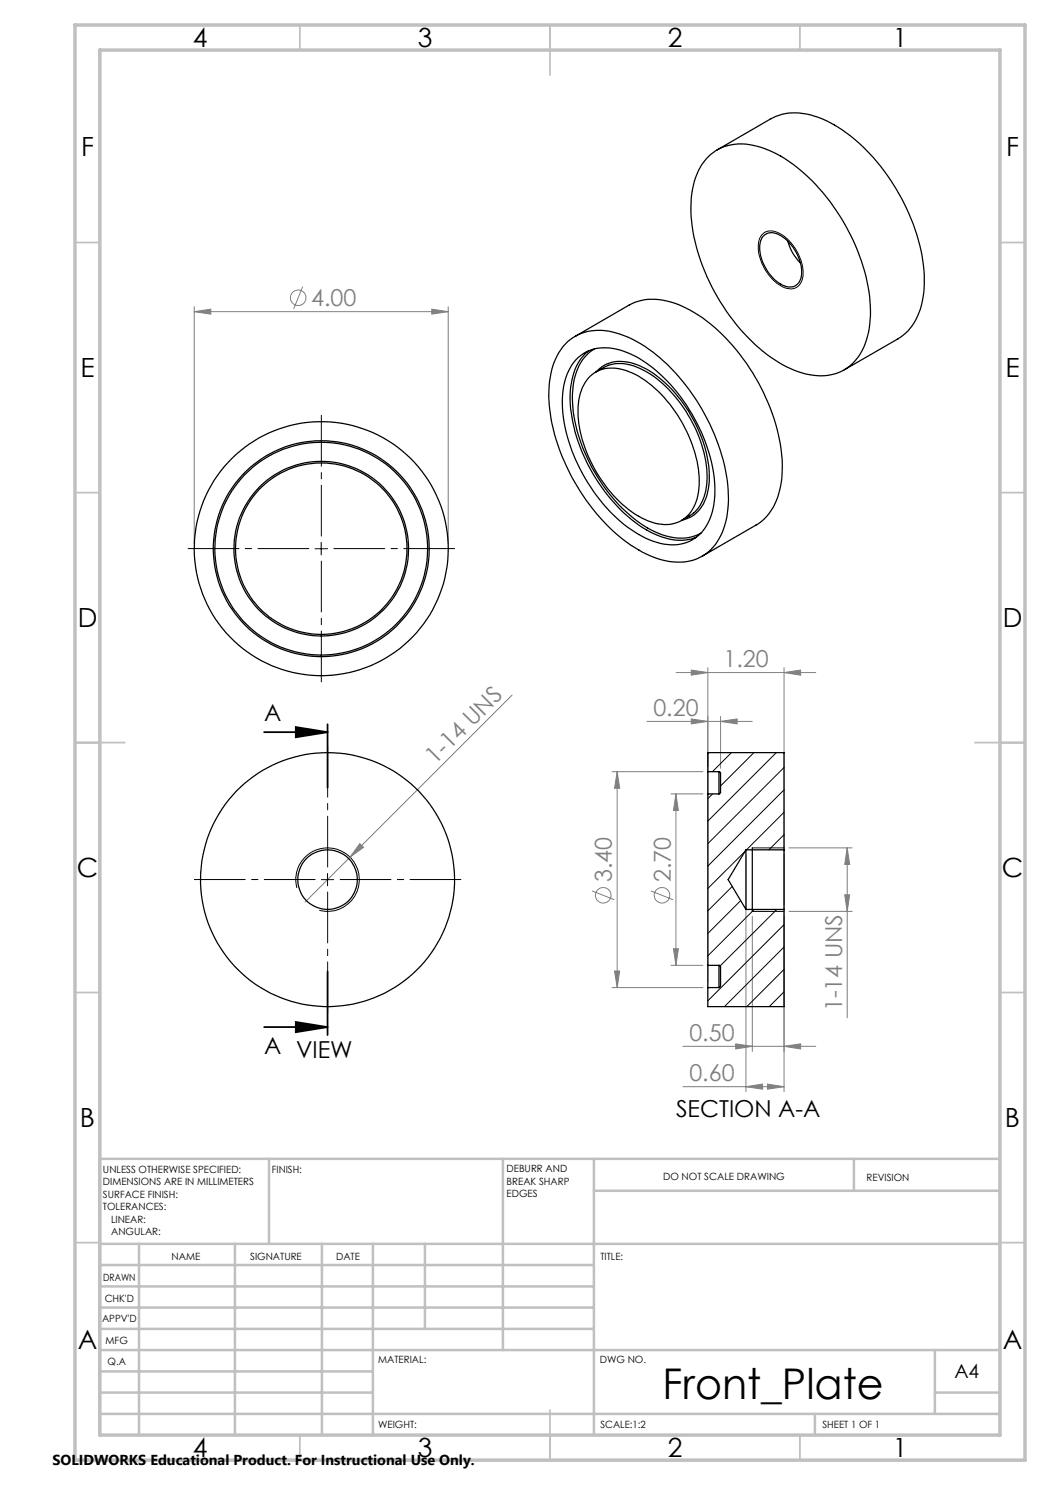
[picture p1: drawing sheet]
<svg xmlns="http://www.w3.org/2000/svg" width="210mm" height="297mm" viewBox="0 0 210 297" stroke-linecap="round" stroke-linejoin="round" font-family="sans-serif">
<g fill="none" stroke="#808080" stroke-width=".2">
<path d="M60.5 57.3l-1.8 4.5M38.8 62.3l3.4-.5v1zM38.8 61.3v47.4M38.8 62.3h50.8M86.4 61.8l3.2 .5-3.2 .5zM89.6 61.3v47.4M102.4 139l-41.4 41.4M135.2 134.5h28M138.3 134l3.3 .5-3.3 .5zM141.6 133.5v63M156.8 134.5l3.3-.5v1zM156.8 133.5v84.8"/>
<path d="M122.4 154.3h18.2M123.4 154.3v43.2M123.4 154.3l.5 3.4h-1zM129.4 144.3h21.1M134.2 158.8h6.4M135.2 158.8v34.3M135.2 158.8l.5 3.3h-1zM138.3 143.8l3.3 .5-3.3 .5zM144.1 144.3l3.3-.5v1zM144.1 143.3v10.4M72 168.7l.7 .8-2.7 1.9zM118.4 178.2l4.5 1.7"/>
<path d="M130.2 178.2l4.4 1.7M149.2 171v47.3M157.8 169.6h12.6M168.9 179h1l-.5 3.3zM169.4 169.6v34M169.4 169.6l.5 3.3h-1zM122.4 197.5h18.2M122.9 194.2h1l-.5 3.3zM134.2 193.1h6.4M134.7 189.8h1l-.5 3.3zM150.5 183.3v27M157.8 182.3h12.6"/>
<path d="M136.6 217.3h20.2M136.6 209.3h26.6M147.1 208.8l3.4 .5-3.4 .5zM149.2 217.3l3.3-.5v1zM153.5 216.8l3.3 .5-3.3 .5zM156.8 209.3l3.3-.5v1z"/>
<circle cx="59.6" cy="59.6" r="1.56"/>
<circle cx="120.7" cy="179.1" r="1.55"/>
<circle cx="132.4" cy="179.1" r="1.56"/>
</g>
<path d="M52.8 146.4h12.7M59.2 145.4l6.3 1-6.3 1.1zM65.5 144.8v12.7M65.5 194.3v12.7M52.8 205.4h12.7M59.2 204.4l6.3 1-6.3 1z" fill="none" stroke="#000" stroke-width=".35"/>
<path d="M152.4 47a2.87 2.87 0 0 1 3.8-.1 9.4 9.4 0 0 1 4.3 8.9 2.53 2.53 0 0 1-3.9 1.6 9.4 9.4 0 0 1-4.8-9.2zM63 109.7h2.5M64.2 108.5v2.5M59.4 177.6a6.4 6.4 0 0 1 5.6-8 6.4 6.4 0 0 1 6.8 6.9 6.4 6.4 0 0 1-7.9 5.6M64.3 175.9h2.4M65.5 174.7v2.5M150.5 169.6h6.3M150.5 182.3h6.3" fill="none" stroke="#000" stroke-width=".2"/>
<path d="M61.8 109.7h-24.2M64.3 107.2v-24.1M64.3 112.2v24.2M66.8 109.7h24.1M63 175.9h-24.1M65.5 173.4v-24.1M65.5 178.4v24.2M68 175.9h24.2" fill="none" stroke="#000" stroke-width=".2" stroke-dasharray="15.2 1.3 1.3 1.3" stroke-dashoffset="5.1"/>
<g fill="none" stroke="#c0c0c0" stroke-width=".35">
<path d="M60 5v5M110 5v10M160 5v5M15 48.5h5M200 48.5h5M15 98.5h5M200 98.5h5M15 148.5h10M195 148.5h10M15 198.5h5M200 198.5h5M15 248.5h5"/>
<path d="M200 248.5h5M60 287v5M110 282v10M160 287v5"/>
</g>
<g fill="none" stroke="#c0c0c0" stroke-width=".5">
<path d="M53.8 231.8v17M100.6 231.8v38.2M118.8 231.8v55.2M118.8 238.2h81.2M170.8 231.8v6.4M200 231.8h-180v55.2M20 248.8h180M20 257.3h98.8M20 253h98.8M27.8 248.8v38.2M47 248.8v38.2M64.4 248.8v38.2"/>
<path d="M74.6 248.8v38.2M85 248.8v17M20 265.8h98.8M20 261.5h98.8M20 278.5h54.6M20 274.3h54.6M20 270h180M187 278.5h13M187 270v12.8M20 282.8h180M163 282.8v4.2"/>
</g>
<path d="M15 5h190v287h-190zM20 10h180v277h-180z" fill="none" stroke="#c0c0c0" stroke-width=".7"/>
<path d="M150.5 169.6v12.7" fill="none" stroke="#000" stroke-width=".25"/>
<path d="M59.2 145.4l6.3 1-6.3 1.1zM59.2 204.4l6.3 1-6.3 1z" fill="#000"/>
<g fill="#808080">
<path d="M72 168.7l.7 .8-2.7 1.9z"/>
<path d="M38.8 62.3l3.4-.5v1zM86.4 61.8l3.2 .5-3.2 .5z"/>
<path d="M138.3 134l3.3 .5-3.3 .5zM156.8 134.5l3.3-.5v1z"/>
<path d="M149.2 217.3l3.3-.5v1zM153.5 216.8l3.3 .5-3.3 .5z"/>
<path d="M156.8 209.3l3.3-.5v1zM147.1 208.8l3.4 .5-3.4 .5zM144.1 144.3l3.3-.5v1zM138.3 143.8l3.3 .5-3.3 .5z"/>
<path d="M134.7 189.8h1l-.5 3.3zM135.2 158.8l.5 3.3h-1zM122.9 194.2h1l-.5 3.3zM123.4 154.3l.5 3.4h-1zM168.9 179h1l-.5 3.3zM169.4 169.6l.5 3.3h-1z"/>
</g>
<g fill="none" stroke="#000" stroke-width=".25">
<path d="M141.7 31.3a10.1 10.1 0 0 1 10.5-1.8 28.7 28.7 0 0 1 13.1 9.9 39.4 39.4 0 0 1 8.8 22.7 14.6 14.6 0 0 1-3.3 10.3 9.8 9.8 0 0 1-10.3 2.2 27.6 27.6 0 0 1-12.5-8.8 40.7 40.7 0 0 1-9.8-22.6 16.5 16.5 0 0 1 2.6-10.9zM143.4 30l10.8-6.3a11.5 11.5 0 0 1 10.3 .1 34.4 34.4 0 0 1 15.3 15 34.5 34.5 0 0 1 4.9 19.8 11.8 11.8 0 0 1-5.1 9.2l-10.8 6.2M152.5 47.3a2.79 2.79 0 0 1 4 .1 8.9 8.9 0 0 1 3.8 7.8 2.38 2.38 0 0 1-3.8 1.8 9 9 0 0 1-4.5-8.3zM157.6 48.2a9.7 9.7 0 0 0 2.5 4.4M113.5 68.4a10.3 10.3 0 0 1 10.6-1.5 29.1 29.1 0 0 1 13.1 10.2 40 40 0 0 1 8.4 20.9 15.8 15.8 0 0 1-3 11.4 9.6 9.6 0 0 1-10.1 2.6 28.1 28.1 0 0 1-13.9-10.2 39.4 39.4 0 0 1-8.9-22.7 15.6 15.6 0 0 1 2.9-9.7zM115 67.3l10.8-6.3a10.8 10.8 0 0 1 9.1-.4 31.8 31.8 0 0 1 15 13.1 37.3 37.3 0 0 1 6.6 19.9 13.7 13.7 0 0 1-4 10.5l-1.1 .8-11 6.4M115.1 72a8.3 8.3 0 0 1 9-2 25.1 25.1 0 0 1 12 9.3 32.8 32.8 0 0 1 6.9 19.2 11.2 11.2 0 0 1-3.6 8.8 8.8 8.8 0 0 1-8.7 1 28.2 28.2 0 0 1-13.6-12.6 28.9 28.9 0 0 1-4.4-18.1 10.8 10.8 0 0 1 2.4-5.6zM117.7 75.6a6.7 6.7 0 0 1 7.4-1.5 20.9 20.9 0 0 1 9.9 8.2 25.6 25.6 0 0 1 4.8 14.7 8.2 8.2 0 0 1-3.7 7.2 8.8 8.8 0 0 1-8.4-.9 26.7 26.7 0 0 1-12.1-21 9.9 9.9 0 0 1 2.1-6.7zM117.8 70.2a10 10 0 0 0-3.7 7.3 30.4 30.4 0 0 0 5.6 19.1 27.4 27.4 0 0 0 12.5 10.7 9.7 9.7 0 0 0 7.1 .2M118.9 69.8a9.5 9.5 0 0 0-4.3 7.5 29.1 29.1 0 0 0 4.9 18.1 28.4 28.4 0 0 0 12.2 11.3 9.4 9.4 0 0 0 8.5-.1M119.2 74.4l1.5-.9a7.9 7.9 0 0 1 7.9 .5 25.9 25.9 0 0 1 11.1 13.1 18.4 18.4 0 0 1 1.1 12.3 6.5 6.5 0 0 1-2.9 3.8l-1.6 .9M119.3 74.3a6.7 6.7 0 0 1 7.3-1.6 21.2 21.2 0 0 1 10.6 8.8 23.9 23.9 0 0 1 4.5 16.2 7 7 0 0 1-5.3 6.3"/>
<path d="M141.6 154.3v4.5M141.6 154.3v-3.8h15.2v19.5M141.6 158.8v34.3M141.6 158.8h2.2M141.6 154.3h2.2M143.8 154.3l.3 .3v3.9l-.3 .3M143.8 154.3v4.5M149.2 170v11.9M149.2 170h7.6M149.2 170l-3.6 5.9 3.6 6M156.8 170v11.9M141.6 193.1v4.4"/>
<path d="M141.6 197.5h2.2M141.6 193.1h2.2M143.8 193.1l.3 .2v4l-.3 .2M143.8 193.1v4.4M149.2 181.9h7.6M156.8 181.9v19.4h-15.2v-3.8"/>
<circle cx="64.2" cy="109.7" r="21.6"/>
<circle cx="64.3" cy="109.7" r="17.2"/>
<circle cx="64.3" cy="109.7" r="21.3"/>
<circle cx="64.3" cy="109.7" r="25.4"/>
<circle cx="64.3" cy="109.7" r="17.5"/>
<circle cx="65.5" cy="175.9" r="25.4"/>
<circle cx="65.5" cy="175.9" r="6"/>
</g>
<g fill="none" stroke="#000" stroke-width=".2">
<path d="M141.8 150.5l-.2 .2M142.5 158.8l-.9 .9M146.3 150.5l-3.8 3.8M150.8 150.5l-6.7 6.7M155.3 150.5l-13.7 13.7M156.8 153.5l-15.2 15.2M156.8 158l-15.2 15.2M146.4 177.3l-4.8 4.9M149 170.2l-7.4 7.5M156.8 162.5l-7.5 7.5M156.8 166.9l-3 3.1M148.1 180.1l-6.5 6.6"/>
<path d="M150.8 181.9l-9.2 9.3M155.4 181.9l-11.4 11.3M156.8 184.9l-15.2 15.3M156.8 189.4l-11.9 11.9M156.8 193.9l-7.4 7.4M156.8 198.4l-3 2.9"/>
</g>
<text font-size="8.5" x="132.5" y="279.7">Front_Plate</text>
<g font-size="5.3">
<text x="38.5" y="9.5">4</text>
<text x="83.5" y="9.5">3</text>
<text x="133.6" y="9.5">2</text>
<text x="178.6" y="9.5">1</text>
<text x="16.2" y="31.2">F</text>
<text x="201.2" y="31.2">F</text>
<text x="16.1" y="75.5">E</text>
<text x="201.1" y="75.5">E</text>
<text x="15.5" y="125.5">D</text>
<text x="200.5" y="125.5">D</text>
<text x="15.4" y="175.5">C</text>
<text x="200.4" y="175.5">C</text>
<text x="16" y="225.5">B</text>
<text x="201" y="225.5">B</text>
<text x="15.5" y="269.8">A</text>
<text x="200.5" y="269.8">A</text>
<text x="38.5" y="291.5">4</text>
<text x="83.5" y="291.5">3</text>
<text x="133.6" y="291.5">2</text>
<text x="178.6" y="291.5">1</text>
</g>
<g font-size="4.7" fill="#808080">
<text x="62.2" y="61.3">4.00</text>
<text x="144.7" y="133.5">1.20</text>
<text x="130.7" y="143.3">0.20</text>
<text x="87" y="153" transform="rotate(-45 87 153)">1-14 UNS</text>
<text x="122.4" y="176.5" transform="rotate(-90 122.4 176.5)">3.40</text>
<text x="134.1" y="176.5" transform="rotate(-90 134.1 176.5)">2.70</text>
<text x="168.4" y="202.3" transform="rotate(-90 168.4 202.3)">1-14 UNS</text>
<text x="137.9" y="208.2">0.50</text>
<text x="137.9" y="216.3">0.60</text>
</g>
<g font-size="4.7">
<text x="52.8" y="144.3">A</text>
<text x="52.8" y="210.8">A VIEW</text>
<text x="135.2" y="223.3">SECTION A-A</text>
</g>
<text font-size="3.9" x="190.9" y="275.5">A4</text>
<text font-size="2.9" x="10.5" y="292.9">SOLIDWORKS Educational Product. For Instructional Use Only.</text>
<g font-size="2">
<text x="20.6" y="234.6">UNLESS OTHERWISE SPECIFIED:</text>
<text x="20.6" y="237.1">DIMENSIONS ARE IN MILLIMETERS</text>
<text x="20.6" y="239.6">SURFACE FINISH:</text>
<text x="54.4" y="234.6">FINISH:</text>
<text x="101.3" y="234.5">DEBURR AND</text>
<text x="101.3" y="237">BREAK SHARP</text>
<text x="101.3" y="239.5">EDGES</text>
<text x="132.6" y="236">DO NOT SCALE DRAWING</text>
<text x="173.3" y="236.2">REVISION</text>
<text x="20.6" y="242.1">TOLERANCES:</text>
<text x="22.2" y="244.6">LINEAR:</text>
<text x="22.2" y="247.1">ANGULAR:</text>
<text x="34.3" y="252">NAME</text>
<text x="50" y="251.9">SIGNATURE</text>
<text x="67.2" y="251.9">DATE</text>
<text x="120.1" y="251.9">TITLE:</text>
<text x="20.6" y="256.1">DRAWN</text>
<text x="20.9" y="260.3">CHK'D</text>
<text x="20.4" y="264.4">APPV'D</text>
<text x="21.1" y="268.8">MFG</text>
<text x="21.5" y="273">Q.A</text>
<text x="75.6" y="272.5">MATERIAL:</text>
<text x="120" y="272.5">DWG NO.</text>
<text x="75.6" y="285.5">WEIGHT:</text>
<text x="120.1" y="285.6">SCALE:1:2</text>
<text x="164.5" y="285.6">SHEET 1 OF 1</text>
</g>
</svg>
